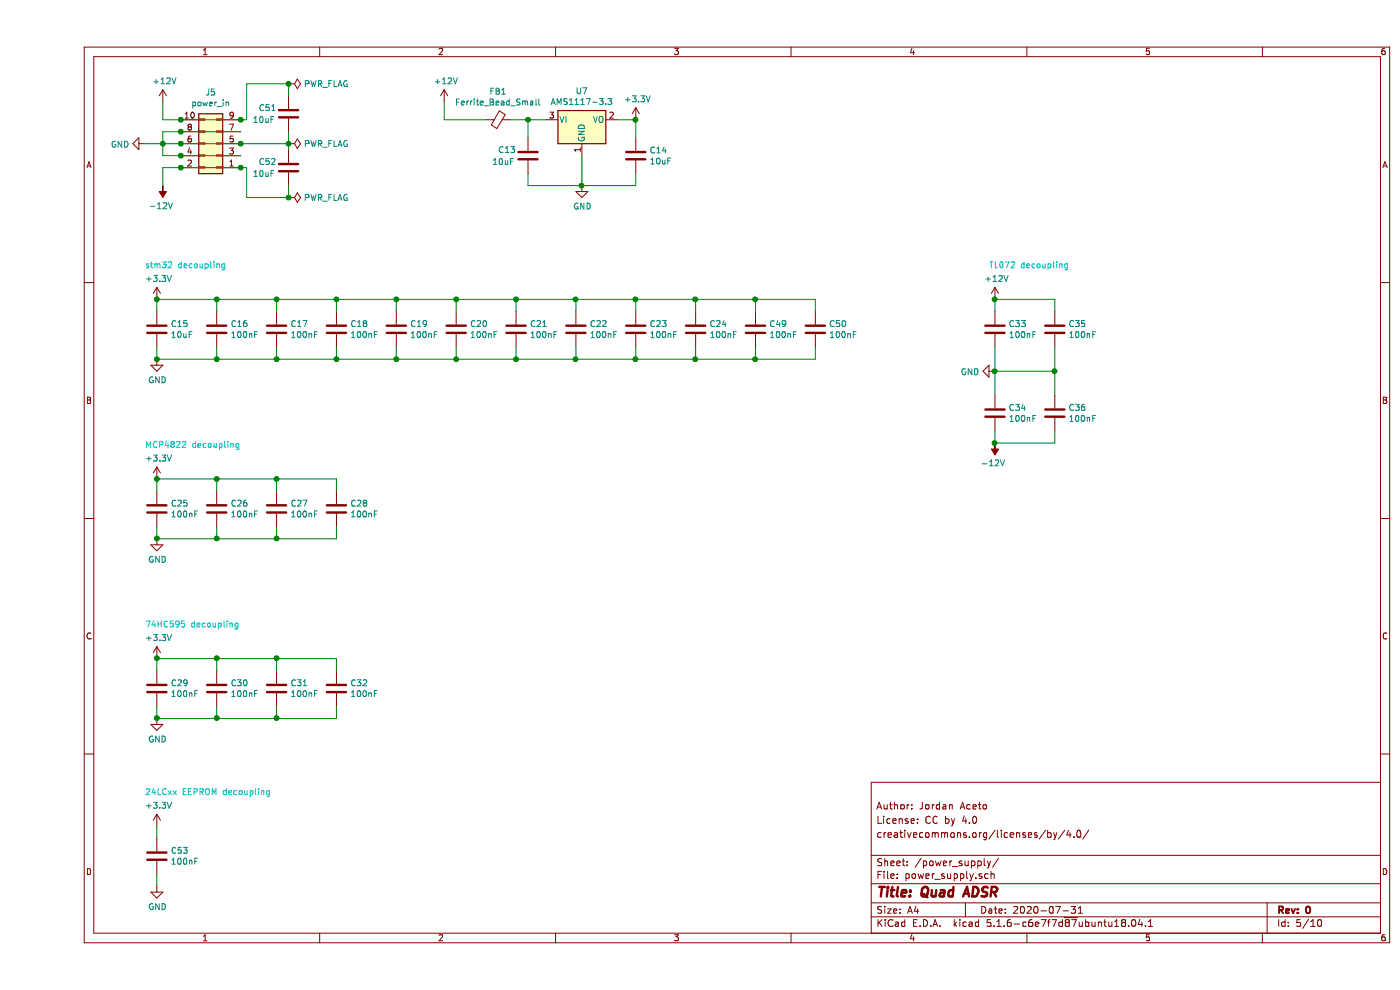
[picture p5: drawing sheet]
EESchema Schematic File Version 4
EELAYER 30 0
EELAYER END
$Descr A4 11693 8268
encoding utf-8
Sheet 5 10
Title "Quad ADSR"
Date "2020-07-31"
Rev "0"
Comp ""
Comment1 "creativecommons.org/licenses/by/4.0/"
Comment2 "License: CC by 4.0"
Comment3 "Author: Jordan Aceto"
Comment4 ""
$EndDescr
$Comp
L Device:C C16
U 1 1
P 1500 2750
F 0 "C16" H 1615 2796 50  0000 L CNN
F 1 "100nF" H 1615 2705 50  0000 L CNN
F 2 "Capacitor_SMD:C_0402_1005Metric" H 1538 2600 50  0001 C CNN
F 3 "~" H 1500 2750 50  0001 C CNN
	1    1500 2750
	1    0    0    -1  
$EndComp
$Comp
L Device:C C17
U 1 1
P 2000 2750
F 0 "C17" H 2115 2796 50  0000 L CNN
F 1 "100nF" H 2115 2705 50  0000 L CNN
F 2 "Capacitor_SMD:C_0402_1005Metric" H 2038 2600 50  0001 C CNN
F 3 "~" H 2000 2750 50  0001 C CNN
	1    2000 2750
	1    0    0    -1  
$EndComp
$Comp
L Device:C C18
U 1 1
P 2500 2750
F 0 "C18" H 2615 2796 50  0000 L CNN
F 1 "100nF" H 2615 2705 50  0000 L CNN
F 2 "Capacitor_SMD:C_0402_1005Metric" H 2538 2600 50  0001 C CNN
F 3 "~" H 2500 2750 50  0001 C CNN
	1    2500 2750
	1    0    0    -1  
$EndComp
$Comp
L Device:C C19
U 1 1
P 3000 2750
F 0 "C19" H 3115 2796 50  0000 L CNN
F 1 "100nF" H 3115 2705 50  0000 L CNN
F 2 "Capacitor_SMD:C_0402_1005Metric" H 3038 2600 50  0001 C CNN
F 3 "~" H 3000 2750 50  0001 C CNN
	1    3000 2750
	1    0    0    -1  
$EndComp
$Comp
L Device:C C20
U 1 1
P 3500 2750
F 0 "C20" H 3615 2796 50  0000 L CNN
F 1 "100nF" H 3615 2705 50  0000 L CNN
F 2 "Capacitor_SMD:C_0402_1005Metric" H 3538 2600 50  0001 C CNN
F 3 "~" H 3500 2750 50  0001 C CNN
	1    3500 2750
	1    0    0    -1  
$EndComp
$Comp
L Device:C C21
U 1 1
P 4000 2750
F 0 "C21" H 4115 2796 50  0000 L CNN
F 1 "100nF" H 4115 2705 50  0000 L CNN
F 2 "Capacitor_SMD:C_0402_1005Metric" H 4038 2600 50  0001 C CNN
F 3 "~" H 4000 2750 50  0001 C CNN
	1    4000 2750
	1    0    0    -1  
$EndComp
$Comp
L Device:C C22
U 1 1
P 4500 2750
F 0 "C22" H 4615 2796 50  0000 L CNN
F 1 "100nF" H 4615 2705 50  0000 L CNN
F 2 "Capacitor_SMD:C_0402_1005Metric" H 4538 2600 50  0001 C CNN
F 3 "~" H 4500 2750 50  0001 C CNN
	1    4500 2750
	1    0    0    -1  
$EndComp
$Comp
L Device:C C23
U 1 1
P 5000 2750
F 0 "C23" H 5115 2796 50  0000 L CNN
F 1 "100nF" H 5115 2705 50  0000 L CNN
F 2 "Capacitor_SMD:C_0402_1005Metric" H 5038 2600 50  0001 C CNN
F 3 "~" H 5000 2750 50  0001 C CNN
	1    5000 2750
	1    0    0    -1  
$EndComp
$Comp
L Device:C C15
U 1 1
P 1000 2750
F 0 "C15" H 1115 2796 50  0000 L CNN
F 1 "10uF" H 1115 2705 50  0000 L CNN
F 2 "Capacitor_SMD:C_0805_2012Metric" H 1038 2600 50  0001 C CNN
F 3 "~" H 1000 2750 50  0001 C CNN
	1    1000 2750
	1    0    0    -1  
$EndComp
Wire Wire Line
	1000 2600 1000 2500
Wire Wire Line
	1000 2500 1500 2500
Wire Wire Line
	5000 2500 5000 2600
Wire Wire Line
	5000 2900 5000 3000
Wire Wire Line
	5000 3000 4500 3000
Wire Wire Line
	1000 3000 1000 2900
Wire Wire Line
	1500 2900 1500 3000
Connection ~ 1500 3000
Wire Wire Line
	1500 3000 1000 3000
Wire Wire Line
	2000 2900 2000 3000
Connection ~ 2000 3000
Wire Wire Line
	2000 3000 1500 3000
Wire Wire Line
	2500 2900 2500 3000
Connection ~ 2500 3000
Wire Wire Line
	2500 3000 2000 3000
Wire Wire Line
	2500 2600 2500 2500
Connection ~ 2500 2500
Wire Wire Line
	2500 2500 3000 2500
Wire Wire Line
	2000 2600 2000 2500
Connection ~ 2000 2500
Wire Wire Line
	2000 2500 2500 2500
Wire Wire Line
	1500 2600 1500 2500
Connection ~ 1500 2500
Wire Wire Line
	1500 2500 2000 2500
Wire Wire Line
	3000 2600 3000 2500
Connection ~ 3000 2500
Wire Wire Line
	3000 2500 3500 2500
Wire Wire Line
	3000 2900 3000 3000
Connection ~ 3000 3000
Wire Wire Line
	3000 3000 2500 3000
Wire Wire Line
	3500 2600 3500 2500
Connection ~ 3500 2500
Wire Wire Line
	3500 2900 3500 3000
Connection ~ 3500 3000
Wire Wire Line
	3500 3000 3000 3000
Wire Wire Line
	4000 2600 4000 2500
Wire Wire Line
	3500 2500 4000 2500
Connection ~ 4000 2500
Wire Wire Line
	4000 2500 4500 2500
Wire Wire Line
	4000 2900 4000 3000
Connection ~ 4000 3000
Wire Wire Line
	4000 3000 3500 3000
Wire Wire Line
	4500 2600 4500 2500
Connection ~ 4500 2500
Wire Wire Line
	4500 2500 5000 2500
Wire Wire Line
	4500 2900 4500 3000
Connection ~ 4500 3000
Wire Wire Line
	4500 3000 4000 3000
$Comp
L power:+3.3V #PWR047
U 1 1
P 1000 2500
F 0 "#PWR047" H 1000 2350 50  0001 C CNN
F 1 "+3.3V" H 1015 2673 50  0000 C CNN
F 2 "" H 1000 2500 50  0001 C CNN
F 3 "" H 1000 2500 50  0001 C CNN
	1    1000 2500
	1    0    0    -1  
$EndComp
Connection ~ 1000 2500
$Comp
L power:GND #PWR048
U 1 1
P 1000 3000
F 0 "#PWR048" H 1000 2750 50  0001 C CNN
F 1 "GND" H 1005 2827 50  0000 C CNN
F 2 "" H 1000 3000 50  0001 C CNN
F 3 "" H 1000 3000 50  0001 C CNN
	1    1000 3000
	1    0    0    -1  
$EndComp
Connection ~ 1000 3000
Text Notes 900  2250 0    50   ~ 0
stm32 decoupling
$Comp
L Device:C C26
U 1 1
P 1500 4250
F 0 "C26" H 1615 4296 50  0000 L CNN
F 1 "100nF" H 1615 4205 50  0000 L CNN
F 2 "Capacitor_SMD:C_0402_1005Metric" H 1538 4100 50  0001 C CNN
F 3 "~" H 1500 4250 50  0001 C CNN
	1    1500 4250
	1    0    0    -1  
$EndComp
$Comp
L Device:C C25
U 1 1
P 1000 4250
F 0 "C25" H 1115 4296 50  0000 L CNN
F 1 "100nF" H 1115 4205 50  0000 L CNN
F 2 "Capacitor_SMD:C_0402_1005Metric" H 1038 4100 50  0001 C CNN
F 3 "~" H 1000 4250 50  0001 C CNN
	1    1000 4250
	1    0    0    -1  
$EndComp
Wire Wire Line
	1000 4100 1000 4000
Wire Wire Line
	1000 4000 1500 4000
Wire Wire Line
	1000 4500 1000 4400
Wire Wire Line
	1500 4400 1500 4500
Connection ~ 1500 4500
Wire Wire Line
	1500 4500 1000 4500
Wire Wire Line
	1500 4100 1500 4000
Connection ~ 1500 4000
$Comp
L power:+3.3V #PWR049
U 1 1
P 1000 4000
F 0 "#PWR049" H 1000 3850 50  0001 C CNN
F 1 "+3.3V" H 1015 4173 50  0000 C CNN
F 2 "" H 1000 4000 50  0001 C CNN
F 3 "" H 1000 4000 50  0001 C CNN
	1    1000 4000
	1    0    0    -1  
$EndComp
Connection ~ 1000 4000
$Comp
L power:GND #PWR050
U 1 1
P 1000 4500
F 0 "#PWR050" H 1000 4250 50  0001 C CNN
F 1 "GND" H 1005 4327 50  0000 C CNN
F 2 "" H 1000 4500 50  0001 C CNN
F 3 "" H 1000 4500 50  0001 C CNN
	1    1000 4500
	1    0    0    -1  
$EndComp
Connection ~ 1000 4500
Text Notes 900  3750 0    50   ~ 0
MCP4822 decoupling
$Comp
L Device:C C27
U 1 1
P 2000 4250
F 0 "C27" H 2115 4296 50  0000 L CNN
F 1 "100nF" H 2115 4205 50  0000 L CNN
F 2 "Capacitor_SMD:C_0402_1005Metric" H 2038 4100 50  0001 C CNN
F 3 "~" H 2000 4250 50  0001 C CNN
	1    2000 4250
	1    0    0    -1  
$EndComp
$Comp
L Device:C C28
U 1 1
P 2500 4250
F 0 "C28" H 2615 4296 50  0000 L CNN
F 1 "100nF" H 2615 4205 50  0000 L CNN
F 2 "Capacitor_SMD:C_0402_1005Metric" H 2538 4100 50  0001 C CNN
F 3 "~" H 2500 4250 50  0001 C CNN
	1    2500 4250
	1    0    0    -1  
$EndComp
Wire Wire Line
	2500 4000 2500 4100
Wire Wire Line
	2500 4400 2500 4500
Wire Wire Line
	2500 4500 2000 4500
Wire Wire Line
	2000 4100 2000 4000
Connection ~ 2000 4000
Wire Wire Line
	2000 4000 2500 4000
Wire Wire Line
	2000 4400 2000 4500
Connection ~ 2000 4500
Wire Wire Line
	1500 4500 2000 4500
Wire Wire Line
	1500 4000 2000 4000
$Comp
L Device:C C24
U 1 1
P 5500 2750
F 0 "C24" H 5615 2796 50  0000 L CNN
F 1 "100nF" H 5615 2705 50  0000 L CNN
F 2 "Capacitor_SMD:C_0402_1005Metric" H 5538 2600 50  0001 C CNN
F 3 "~" H 5500 2750 50  0001 C CNN
	1    5500 2750
	1    0    0    -1  
$EndComp
Wire Wire Line
	5500 2500 5500 2600
Wire Wire Line
	5500 2900 5500 3000
Wire Wire Line
	5500 3000 5000 3000
Wire Wire Line
	5000 2500 5500 2500
Connection ~ 5000 2500
Connection ~ 5000 3000
$Comp
L Device:C C30
U 1 1
P 1500 5750
F 0 "C30" H 1615 5796 50  0000 L CNN
F 1 "100nF" H 1615 5705 50  0000 L CNN
F 2 "Capacitor_SMD:C_0402_1005Metric" H 1538 5600 50  0001 C CNN
F 3 "~" H 1500 5750 50  0001 C CNN
	1    1500 5750
	1    0    0    -1  
$EndComp
$Comp
L Device:C C29
U 1 1
P 1000 5750
F 0 "C29" H 1115 5796 50  0000 L CNN
F 1 "100nF" H 1115 5705 50  0000 L CNN
F 2 "Capacitor_SMD:C_0402_1005Metric" H 1038 5600 50  0001 C CNN
F 3 "~" H 1000 5750 50  0001 C CNN
	1    1000 5750
	1    0    0    -1  
$EndComp
Wire Wire Line
	1000 5600 1000 5500
Wire Wire Line
	1000 5500 1500 5500
Wire Wire Line
	1000 6000 1000 5900
Wire Wire Line
	1500 5900 1500 6000
Connection ~ 1500 6000
Wire Wire Line
	1500 6000 1000 6000
Wire Wire Line
	1500 5600 1500 5500
Connection ~ 1500 5500
$Comp
L power:+3.3V #PWR051
U 1 1
P 1000 5500
F 0 "#PWR051" H 1000 5350 50  0001 C CNN
F 1 "+3.3V" H 1015 5673 50  0000 C CNN
F 2 "" H 1000 5500 50  0001 C CNN
F 3 "" H 1000 5500 50  0001 C CNN
	1    1000 5500
	1    0    0    -1  
$EndComp
Connection ~ 1000 5500
$Comp
L power:GND #PWR052
U 1 1
P 1000 6000
F 0 "#PWR052" H 1000 5750 50  0001 C CNN
F 1 "GND" H 1005 5827 50  0000 C CNN
F 2 "" H 1000 6000 50  0001 C CNN
F 3 "" H 1000 6000 50  0001 C CNN
	1    1000 6000
	1    0    0    -1  
$EndComp
Connection ~ 1000 6000
Text Notes 900  5250 0    50   ~ 0
74HC595 decoupling
$Comp
L Device:C C31
U 1 1
P 2000 5750
F 0 "C31" H 2115 5796 50  0000 L CNN
F 1 "100nF" H 2115 5705 50  0000 L CNN
F 2 "Capacitor_SMD:C_0402_1005Metric" H 2038 5600 50  0001 C CNN
F 3 "~" H 2000 5750 50  0001 C CNN
	1    2000 5750
	1    0    0    -1  
$EndComp
$Comp
L Device:C C32
U 1 1
P 2500 5750
F 0 "C32" H 2615 5796 50  0000 L CNN
F 1 "100nF" H 2615 5705 50  0000 L CNN
F 2 "Capacitor_SMD:C_0402_1005Metric" H 2538 5600 50  0001 C CNN
F 3 "~" H 2500 5750 50  0001 C CNN
	1    2500 5750
	1    0    0    -1  
$EndComp
Wire Wire Line
	2500 5500 2500 5600
Wire Wire Line
	2500 5900 2500 6000
Wire Wire Line
	2500 6000 2000 6000
Wire Wire Line
	2000 5600 2000 5500
Connection ~ 2000 5500
Wire Wire Line
	2000 5500 2500 5500
Wire Wire Line
	2000 5900 2000 6000
Connection ~ 2000 6000
Wire Wire Line
	1500 6000 2000 6000
Wire Wire Line
	1500 5500 2000 5500
$Comp
L Device:C C33
U 1 1
P 8000 2750
F 0 "C33" H 8115 2796 50  0000 L CNN
F 1 "100nF" H 8115 2705 50  0000 L CNN
F 2 "Capacitor_SMD:C_0603_1608Metric" H 8038 2600 50  0001 C CNN
F 3 "~" H 8000 2750 50  0001 C CNN
	1    8000 2750
	1    0    0    -1  
$EndComp
$Comp
L Device:C C35
U 1 1
P 8500 2750
F 0 "C35" H 8615 2796 50  0000 L CNN
F 1 "100nF" H 8615 2705 50  0000 L CNN
F 2 "Capacitor_SMD:C_0603_1608Metric" H 8538 2600 50  0001 C CNN
F 3 "~" H 8500 2750 50  0001 C CNN
	1    8500 2750
	1    0    0    -1  
$EndComp
$Comp
L Device:C C36
U 1 1
P 8500 3450
F 0 "C36" H 8615 3496 50  0000 L CNN
F 1 "100nF" H 8615 3405 50  0000 L CNN
F 2 "Capacitor_SMD:C_0603_1608Metric" H 8538 3300 50  0001 C CNN
F 3 "~" H 8500 3450 50  0001 C CNN
	1    8500 3450
	1    0    0    -1  
$EndComp
$Comp
L Device:C C34
U 1 1
P 8000 3450
F 0 "C34" H 8115 3496 50  0000 L CNN
F 1 "100nF" H 8115 3405 50  0000 L CNN
F 2 "Capacitor_SMD:C_0603_1608Metric" H 8038 3300 50  0001 C CNN
F 3 "~" H 8000 3450 50  0001 C CNN
	1    8000 3450
	1    0    0    -1  
$EndComp
Wire Wire Line
	8000 2600 8000 2500
Wire Wire Line
	8000 2500 8500 2500
Wire Wire Line
	8500 2500 8500 2600
Wire Wire Line
	8000 3600 8000 3700
Wire Wire Line
	8000 3700 8500 3700
Wire Wire Line
	8500 3700 8500 3600
Wire Wire Line
	8500 3300 8500 3100
Wire Wire Line
	8000 3300 8000 3100
Wire Wire Line
	8000 3100 8500 3100
Connection ~ 8000 3100
Wire Wire Line
	8000 3100 8000 2900
Connection ~ 8500 3100
Wire Wire Line
	8500 3100 8500 2900
$Comp
L power:+12V #PWR053
U 1 1
P 8000 2500
F 0 "#PWR053" H 8000 2350 50  0001 C CNN
F 1 "+12V" H 8015 2673 50  0000 C CNN
F 2 "" H 8000 2500 50  0001 C CNN
F 3 "" H 8000 2500 50  0001 C CNN
	1    8000 2500
	1    0    0    -1  
$EndComp
Connection ~ 8000 2500
$Comp
L power:-12V #PWR055
U 1 1
P 8000 3700
F 0 "#PWR055" H 8000 3800 50  0001 C CNN
F 1 "-12V" H 8015 3873 50  0000 C CNN
F 2 "" H 8000 3700 50  0001 C CNN
F 3 "" H 8000 3700 50  0001 C CNN
	1    8000 3700
	-1   0    0    1   
$EndComp
Connection ~ 8000 3700
$Comp
L power:GND #PWR054
U 1 1
P 8000 3100
F 0 "#PWR054" H 8000 2850 50  0001 C CNN
F 1 "GND" V 8005 2972 50  0000 R CNN
F 2 "" H 8000 3100 50  0001 C CNN
F 3 "" H 8000 3100 50  0001 C CNN
	1    8000 3100
	0    1    1    0   
$EndComp
Text Notes 7950 2250 0    50   ~ 0
TL072 decoupling
$Comp
L Device:C C49
U 1 1
P 6000 2750
F 0 "C49" H 6115 2796 50  0000 L CNN
F 1 "100nF" H 6115 2705 50  0000 L CNN
F 2 "Capacitor_SMD:C_0402_1005Metric" H 6038 2600 50  0001 C CNN
F 3 "~" H 6000 2750 50  0001 C CNN
	1    6000 2750
	1    0    0    -1  
$EndComp
Wire Wire Line
	6000 2500 6000 2600
Wire Wire Line
	6000 2900 6000 3000
Wire Wire Line
	6000 3000 5500 3000
Wire Wire Line
	5500 2500 6000 2500
$Comp
L Device:C C50
U 1 1
P 6500 2750
F 0 "C50" H 6615 2796 50  0000 L CNN
F 1 "100nF" H 6615 2705 50  0000 L CNN
F 2 "Capacitor_SMD:C_0402_1005Metric" H 6538 2600 50  0001 C CNN
F 3 "~" H 6500 2750 50  0001 C CNN
	1    6500 2750
	1    0    0    -1  
$EndComp
Wire Wire Line
	6500 2500 6500 2600
Wire Wire Line
	6500 2900 6500 3000
Wire Wire Line
	6500 3000 6000 3000
Wire Wire Line
	6000 2500 6500 2500
Connection ~ 6000 2500
Connection ~ 6000 3000
Connection ~ 5500 2500
Connection ~ 5500 3000
Connection ~ 1700 1400
Wire Wire Line
	1750 1400 1750 1650
Wire Wire Line
	1700 1400 1750 1400
Connection ~ 1700 1000
Wire Wire Line
	1750 700  1750 1000
Wire Wire Line
	1700 1000 1750 1000
Connection ~ 1200 1400
Wire Wire Line
	1200 1400 1700 1400
Connection ~ 1200 1300
Wire Wire Line
	1700 1300 1200 1300
Connection ~ 1200 1200
Wire Wire Line
	1200 1200 1700 1200
Connection ~ 1200 1100
Wire Wire Line
	1700 1100 1200 1100
Connection ~ 1200 1000
Wire Wire Line
	1200 1000 1700 1000
Wire Wire Line
	1050 1300 1200 1300
Wire Wire Line
	1050 1200 1050 1300
Wire Wire Line
	1050 1200 900  1200
Connection ~ 1050 1200
Wire Wire Line
	1050 1100 1050 1200
Wire Wire Line
	1200 1100 1050 1100
Wire Wire Line
	1200 1200 1050 1200
Wire Wire Line
	1050 1400 1050 1550
Wire Wire Line
	1200 1400 1050 1400
Wire Wire Line
	1050 1000 1050 850 
Wire Wire Line
	1200 1000 1050 1000
$Comp
L power:GND #PWR041
U 1 1
P 900 1200
F 0 "#PWR041" H 900 950 50  0001 C CNN
F 1 "GND" V 905 1072 50  0000 R CNN
F 2 "" H 900 1200 50  0001 C CNN
F 3 "" H 900 1200 50  0001 C CNN
	1    900  1200
	0    1    1    0   
$EndComp
$Comp
L power:-12V #PWR043
U 1 1
P 1050 1550
F 0 "#PWR043" H 1050 1650 50  0001 C CNN
F 1 "-12V" H 1065 1723 50  0000 C CNN
F 2 "" H 1050 1550 50  0001 C CNN
F 3 "" H 1050 1550 50  0001 C CNN
	1    1050 1550
	-1   0    0    1   
$EndComp
$Comp
L power:+12V #PWR042
U 1 1
P 1050 850
F 0 "#PWR042" H 1050 700 50  0001 C CNN
F 1 "+12V" H 1065 1023 50  0000 C CNN
F 2 "" H 1050 850 50  0001 C CNN
F 3 "" H 1050 850 50  0001 C CNN
	1    1050 850 
	1    0    0    -1  
$EndComp
$Comp
L Connector_Generic:Conn_02x05_Odd_Even J5
U 1 1
P 1500 1200
F 0 "J5" H 1550 775 50  0000 C CNN
F 1 "power_in" H 1550 866 50  0000 C CNN
F 2 "Connector_PinHeader_2.54mm:PinHeader_2x05_P2.54mm_Vertical" H 1500 1200 50  0001 C CNN
F 3 "~" H 1500 1200 50  0001 C CNN
	1    1500 1200
	-1   0    0    1   
$EndComp
Connection ~ 1700 1200
Wire Wire Line
	2100 1200 2100 1250
Connection ~ 2100 1200
Wire Wire Line
	2100 1200 1700 1200
Wire Wire Line
	2100 1650 2100 1550
Wire Wire Line
	1750 1650 2100 1650
Wire Wire Line
	2100 1100 2100 1200
Wire Wire Line
	2100 700  2100 800 
Wire Wire Line
	1750 700  2100 700 
$Comp
L Device:C C52
U 1 1
P 2100 1400
F 0 "C52" H 1850 1450 50  0000 L CNN
F 1 "10uF" H 1800 1350 50  0000 L CNN
F 2 "Capacitor_SMD:C_1206_3216Metric" H 2138 1250 50  0001 C CNN
F 3 "~" H 2100 1400 50  0001 C CNN
	1    2100 1400
	1    0    0    -1  
$EndComp
$Comp
L Device:C C51
U 1 1
P 2100 950
F 0 "C51" H 1850 1000 50  0000 L CNN
F 1 "10uF" H 1800 900 50  0000 L CNN
F 2 "Capacitor_SMD:C_1206_3216Metric" H 2138 800 50  0001 C CNN
F 3 "~" H 2100 950 50  0001 C CNN
	1    2100 950 
	1    0    0    -1  
$EndComp
$Comp
L power:GND #PWR045
U 1 1
P 4550 1550
F 0 "#PWR045" H 4550 1300 50  0001 C CNN
F 1 "GND" H 4555 1377 50  0000 C CNN
F 2 "" H 4550 1550 50  0001 C CNN
F 3 "" H 4550 1550 50  0001 C CNN
	1    4550 1550
	1    0    0    -1  
$EndComp
Connection ~ 5000 1000
$Comp
L power:+3.3V #PWR046
U 1 1
P 5000 1000
F 0 "#PWR046" H 5000 850 50  0001 C CNN
F 1 "+3.3V" H 5015 1173 50  0000 C CNN
F 2 "" H 5000 1000 50  0001 C CNN
F 3 "" H 5000 1000 50  0001 C CNN
	1    5000 1000
	1    0    0    -1  
$EndComp
Wire Wire Line
	3400 1000 3750 1000
Wire Wire Line
	3400 1000 3400 850 
$Comp
L power:+12V #PWR044
U 1 1
P 3400 850
F 0 "#PWR044" H 3400 700 50  0001 C CNN
F 1 "+12V" H 3415 1023 50  0000 C CNN
F 2 "" H 3400 850 50  0001 C CNN
F 3 "" H 3400 850 50  0001 C CNN
	1    3400 850 
	1    0    0    -1  
$EndComp
Wire Wire Line
	4550 1550 5000 1550
Connection ~ 4550 1550
Wire Wire Line
	4550 1300 4550 1550
Wire Wire Line
	5000 1550 5000 1450
Wire Wire Line
	4100 1550 4550 1550
Wire Wire Line
	4100 1450 4100 1550
Wire Wire Line
	5000 1000 4850 1000
Wire Wire Line
	5000 1150 5000 1000
Wire Wire Line
	4100 1000 4250 1000
Connection ~ 4100 1000
Wire Wire Line
	4100 1150 4100 1000
Wire Wire Line
	3950 1000 4100 1000
$Comp
L Device:Ferrite_Bead_Small FB1
U 1 1
P 3850 1000
F 0 "FB1" V 3613 1000 50  0000 C CNN
F 1 "Ferrite_Bead_Small" V 3704 1000 50  0000 C CNN
F 2 "Inductor_SMD:L_0805_2012Metric" V 3780 1000 50  0001 C CNN
F 3 "~" H 3850 1000 50  0001 C CNN
	1    3850 1000
	0    1    1    0   
$EndComp
$Comp
L Device:C C14
U 1 1
P 5000 1300
F 0 "C14" H 5115 1346 50  0000 L CNN
F 1 "10uF" H 5115 1255 50  0000 L CNN
F 2 "Capacitor_SMD:C_0805_2012Metric" H 5038 1150 50  0001 C CNN
F 3 "~" H 5000 1300 50  0001 C CNN
	1    5000 1300
	1    0    0    -1  
$EndComp
$Comp
L Device:C C13
U 1 1
P 4100 1300
F 0 "C13" H 3850 1350 50  0000 L CNN
F 1 "10uF" H 3800 1250 50  0000 L CNN
F 2 "Capacitor_SMD:C_1206_3216Metric" H 4138 1150 50  0001 C CNN
F 3 "~" H 4100 1300 50  0001 C CNN
	1    4100 1300
	1    0    0    -1  
$EndComp
$Comp
L Regulator_Linear:AMS1117-3.3 U7
U 1 1
P 4550 1000
F 0 "U7" H 4550 1242 50  0000 C CNN
F 1 "AMS1117-3.3" H 4550 1151 50  0000 C CNN
F 2 "Package_TO_SOT_SMD:SOT-223-3_TabPin2" H 4550 1200 50  0001 C CNN
F 3 "http://www.advanced-monolithic.com/pdf/ds1117.pdf" H 4650 750 50  0001 C CNN
	1    4550 1000
	1    0    0    -1  
$EndComp
$Comp
L Device:C C53
U 1 1
P 1000 7150
F 0 "C53" H 1115 7196 50  0000 L CNN
F 1 "100nF" H 1115 7105 50  0000 L CNN
F 2 "Capacitor_SMD:C_0402_1005Metric" H 1038 7000 50  0001 C CNN
F 3 "~" H 1000 7150 50  0001 C CNN
	1    1000 7150
	1    0    0    -1  
$EndComp
Wire Wire Line
	1000 7000 1000 6900
Wire Wire Line
	1000 7400 1000 7300
$Comp
L power:+3.3V #PWR0116
U 1 1
P 1000 6900
F 0 "#PWR0116" H 1000 6750 50  0001 C CNN
F 1 "+3.3V" H 1015 7073 50  0000 C CNN
F 2 "" H 1000 6900 50  0001 C CNN
F 3 "" H 1000 6900 50  0001 C CNN
	1    1000 6900
	1    0    0    -1  
$EndComp
$Comp
L power:GND #PWR0117
U 1 1
P 1000 7400
F 0 "#PWR0117" H 1000 7150 50  0001 C CNN
F 1 "GND" H 1005 7227 50  0000 C CNN
F 2 "" H 1000 7400 50  0001 C CNN
F 3 "" H 1000 7400 50  0001 C CNN
	1    1000 7400
	1    0    0    -1  
$EndComp
Text Notes 900  6650 0    50   ~ 0
24LCxx EEPROM decoupling
$Comp
L power:PWR_FLAG #FLG0101
U 1 1
P 2100 700
F 0 "#FLG0101" H 2100 775 50  0001 C CNN
F 1 "PWR_FLAG" V 2100 828 50  0000 L CNN
F 2 "" H 2100 700 50  0001 C CNN
F 3 "~" H 2100 700 50  0001 C CNN
	1    2100 700 
	0    1    1    0   
$EndComp
Connection ~ 2100 700 
$Comp
L power:PWR_FLAG #FLG0102
U 1 1
P 2100 1200
F 0 "#FLG0102" H 2100 1275 50  0001 C CNN
F 1 "PWR_FLAG" V 2100 1328 50  0000 L CNN
F 2 "" H 2100 1200 50  0001 C CNN
F 3 "~" H 2100 1200 50  0001 C CNN
	1    2100 1200
	0    1    1    0   
$EndComp
$Comp
L power:PWR_FLAG #FLG0103
U 1 1
P 2100 1650
F 0 "#FLG0103" H 2100 1725 50  0001 C CNN
F 1 "PWR_FLAG" V 2100 1778 50  0000 L CNN
F 2 "" H 2100 1650 50  0001 C CNN
F 3 "~" H 2100 1650 50  0001 C CNN
	1    2100 1650
	0    1    1    0   
$EndComp
Connection ~ 2100 1650
$EndSCHEMATC
